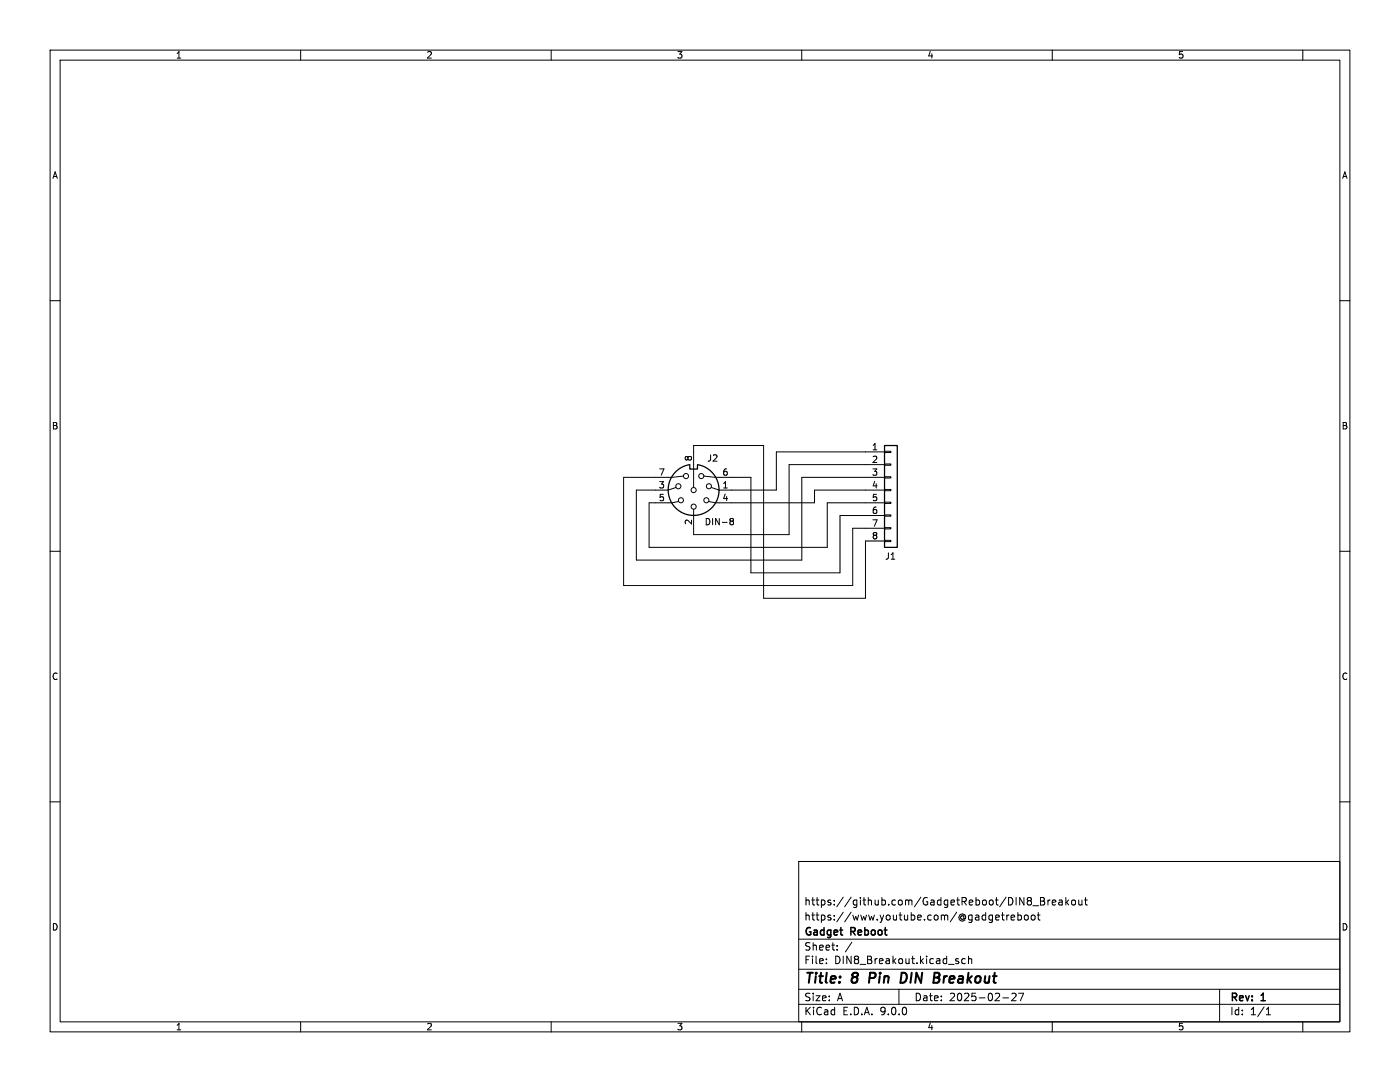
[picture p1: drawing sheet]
<svg xmlns="http://www.w3.org/2000/svg" width="279mm" height="216mm" viewBox="0 0 279 216" stroke-linecap="round" stroke-linejoin="round" font-family="sans-serif">
<g fill="none" stroke="#000" stroke-width=".2">
<path d="M10 10h259.4v195.9h-259.4zM12 12h255.4v191.9h-255.4zM60 10v2M110 10v2M160 10v2M210 10v2M260 10v2M10 60h2M267.4 60h2M136.4 95l-2.3 .3h-9.6v21.5h45.7v-11.4h6.3M138.4 97.3v-8.4h14v30.5h20.3v-11.4h3.8M140.5 95l2.2 .3h7.2v19h17.7v-11.4h8.9"/>
<path d="M176.5 90h1.3v.3h-1.3zM176.5 92.6h1.3v.2h-1.3zM176.5 95.1h1.3v.3h-1.3zM176.5 97.7h1.3v.2h-1.3zM176.5 97.8h-13.9v2.5h-19.9l-1.2-.2M176.5 95.3h-16.5v16.5h-33v-14h6.3l1.6-.5M176.5 90.2h-21.6v7.6h-11.4l-1.5-.5M176.5 92.7h-19v14h-19.1v-5.1M10 110h2M135.4 100.1l-1.3 .2h-4.6v8.9h35.6v-8.9h11.4M145.7 103.8l.2 .2M145.7 103.7l.2-.3 .4 .1 .1 .3-.3 .2"/>
<path d="M145.9 104h.2M145.9 104l-.2 .2M146.1 104l.3 .2-.1 .5h-.4l-.2-.2M176.5 100.2h1.3v.3h-1.3zM176.5 102.7h1.3v.3h-1.3zM176.5 105.3h1.3v.2h-1.3zM176.5 107.8h1.3v.3h-1.3zM267.4 110h2M10 160h2M159.4 171.9h108v32h-108zM207.6 179.1l.8 .1v.3l-.3 .3a.4 .4 0 0 1 .4 .4 .4 .4 0 0 1-.3 .4h-.6zM207.6 179.8h.5"/>
<path d="M209.1 179.6v1M209.6 179.6l-.5 .3M211.4 179.7h.5l.1 .9M212 179.9l-.5 .1-.2 .2 .2 .4 .5-.1M212.7 179.1v1.5M213.3 179.6l-.6 .6M214 179.7l.4-.1 .2 .3v.4l-.2 .3-.4-.1-.1-.2zM215.3 179.6l.1 .9 .3 .1 .2-.2M215.9 179.6v1M216.4 179.6h.6M216.6 179.1v1.3l.4 .2M267.4 160h2"/>
<path d="M159.4 197.4h108M159.4 193.4h108M159.4 187.4h108M164.9 192.1v.2M164.9 191.4v.1M167.1 189.4v.2M167.1 188.7v.1M170 188l-1.3 1.9M179.4 197.4v3M191.1 191.8l.3 .2-.3 .3M191.1 191.3l.2 .1M192.6 191.4l-.4-.1-.3 .3 .2 .6h.5"/>
<path d="M193.3 191.4l.2-.1 .4 .1v.9M193.3 190.8v1.5M199.9 182.6h.5M200.1 182.1v1.3l.3 .2M200.1 199.1h1.2M200.9 182.6v1M201.4 182.6l-.5 .3M201.8 183.1l.7-.2-.1-.2-.4-.1-.2 .2 .1 .7h.5M201.9 198.3l.6-.1 .3 .4-.9 1.1h.9M203.1 182.7l.5-.1 .3 .3-.2 .6h-.6M203.1 182.1v1.5M203.3 198.2h1l-.7 1.5"/>
<path d="M204.6 182.7l.3-.1 .3 .3v.4l-.3 .3-.3-.1-.2-.2zM205.9 182.7l.4-.1 .3 .3v.4l-.3 .3-.4-.1-.1-.2zM206.1 180.7h1.2M207 182.6h.6M207.2 182.1v1.3l.4 .2M210 180.1l.7-.2-.1-.2-.4-.1-.2 .2 .1 .7h.5M212.9 180l.4 .6M243.4 197.4v6.5M60 203.9v2M110 203.9v2M159.4 200.4h108M160 203.9v2"/>
<path d="M210 203.9v2M252.7 202.5h.9M252.7 201.4l.4-.4v1.5M260 203.9v2"/>
<circle cx="135.4" cy="97" r=".51"/>
<circle cx="135.9" cy="99.8" r=".51"/>
<circle cx="136.9" cy="95" r=".51"/>
<circle cx="138.4" cy="97.8" r=".51"/>
<circle cx="140" cy="95" r=".51"/>
<circle cx="141" cy="99.8" r=".51"/>
<circle cx="141.5" cy="97" r=".51"/>
<circle cx="138.4" cy="101.1" r=".51"/>
</g>
<path d="M173.7 194.1l-.3 2M180.7 194.2l-.8-.1-.2 2h.5l.5-.3M187.3 195.2a.53 .53 0 0 1 0 .7M187.4 194.2a.44 .44 0 0 1 0 .7" fill="none" stroke="#000" stroke-width=".4"/>
<path d="M137.7 92.8v.8h1.5v-.8M137.7 92.7a5.1 5.1 0 0 0-3.6 7.8 5.1 5.1 0 0 0 8.6 0 5.1 5.1 0 0 0-3.5-7.8M176.5 88.9h2.6v20.3h-2.6z" fill="none" stroke="#000" stroke-width=".25"/>
<g font-size="2.8">
<text x="160.4" y="196.8">Title:</text>
<text x="170.1" y="196.8">8</text>
<text x="174.3" y="196.8">Pin</text>
<text x="181.4" y="196.8">DIN</text>
<text x="188.7" y="196.8">Breakout</text>
</g>
<g font-size="2.1">
<text x="160.4" y="183.9">https://www.youtube.com/@gadgetreboot</text>
<text x="160.4" y="180.9">https://github.com/GadgetReboot/DIN8_Breakout</text>
<text x="160.4" y="189.9">Sheet:</text>
<text x="160.4" y="187.1">Gadget</text>
<text x="169.9" y="187.1">Reboot</text>
<text x="160.4" y="192.6">File:</text>
<text x="166.5" y="192.6">DIN8_Breakout.kicad_sch</text>
<text x="160.4" y="202.8">KiCad</text>
<text x="160.4" y="200">Size:</text>
<text x="167.1" y="200">A</text>
<text x="168.1" y="202.8">E.D.A.</text>
<text x="175.7" y="202.8">9.0.0</text>
<text x="182.4" y="200">Date:</text>
<text x="189.4" y="200">2025-02-27</text>
<text x="245.4" y="200.2">Rev:</text>
<text x="245.4" y="202.8">Id:</text>
<text x="249.5" y="202.8">1/1</text>
<text x="251.8" y="200.2">1</text>
</g>
<g font-size="1.8">
<text x="35" y="11.9">1</text>
<text x="85" y="11.9">2</text>
<text x="135" y="11.9">3</text>
<text x="185" y="11.9">4</text>
<text x="235" y="11.9">5</text>
<text x="10.3" y="35.9">A</text>
<text x="267.7" y="35.9">A</text>
<text x="10.3" y="85.9">B</text>
<text x="173.9" y="89.9">1</text>
<text x="267.7" y="85.9">B</text>
<text x="131.4" y="95">7</text>
<text x="138.2" y="92.1" transform="rotate(-90 138.2 92.1)">8</text>
<text x="141" y="92.3">J2</text>
<text x="144.1" y="95">6</text>
<text x="173.9" y="92.5">2</text>
<text x="173.9" y="95">3</text>
<text x="131.4" y="100.1">5</text>
<text x="131.4" y="97.5">3</text>
<text x="144.1" y="100.1">4</text>
<text x="144.1" y="97.5">1</text>
<text x="173.9" y="97.5">4</text>
<text x="173.9" y="100.1">5</text>
<text x="138.2" y="104.8" transform="rotate(-90 138.2 104.8)">2</text>
<text x="140.5" y="105">DIN-8</text>
<text x="173.9" y="102.6">6</text>
<text x="173.9" y="105.2">7</text>
<text x="173.9" y="107.7">8</text>
<text x="176.5" y="111.9">J1</text>
<text x="10.3" y="135.9">C</text>
<text x="267.7" y="135.9">C</text>
<text x="10.3" y="185.9">D</text>
<text x="267.7" y="185.9">D</text>
<text x="35" y="205.8">1</text>
<text x="85" y="205.8">2</text>
<text x="135" y="205.8">3</text>
<text x="185" y="205.8">4</text>
<text x="235" y="205.8">5</text>
</g>
</svg>
